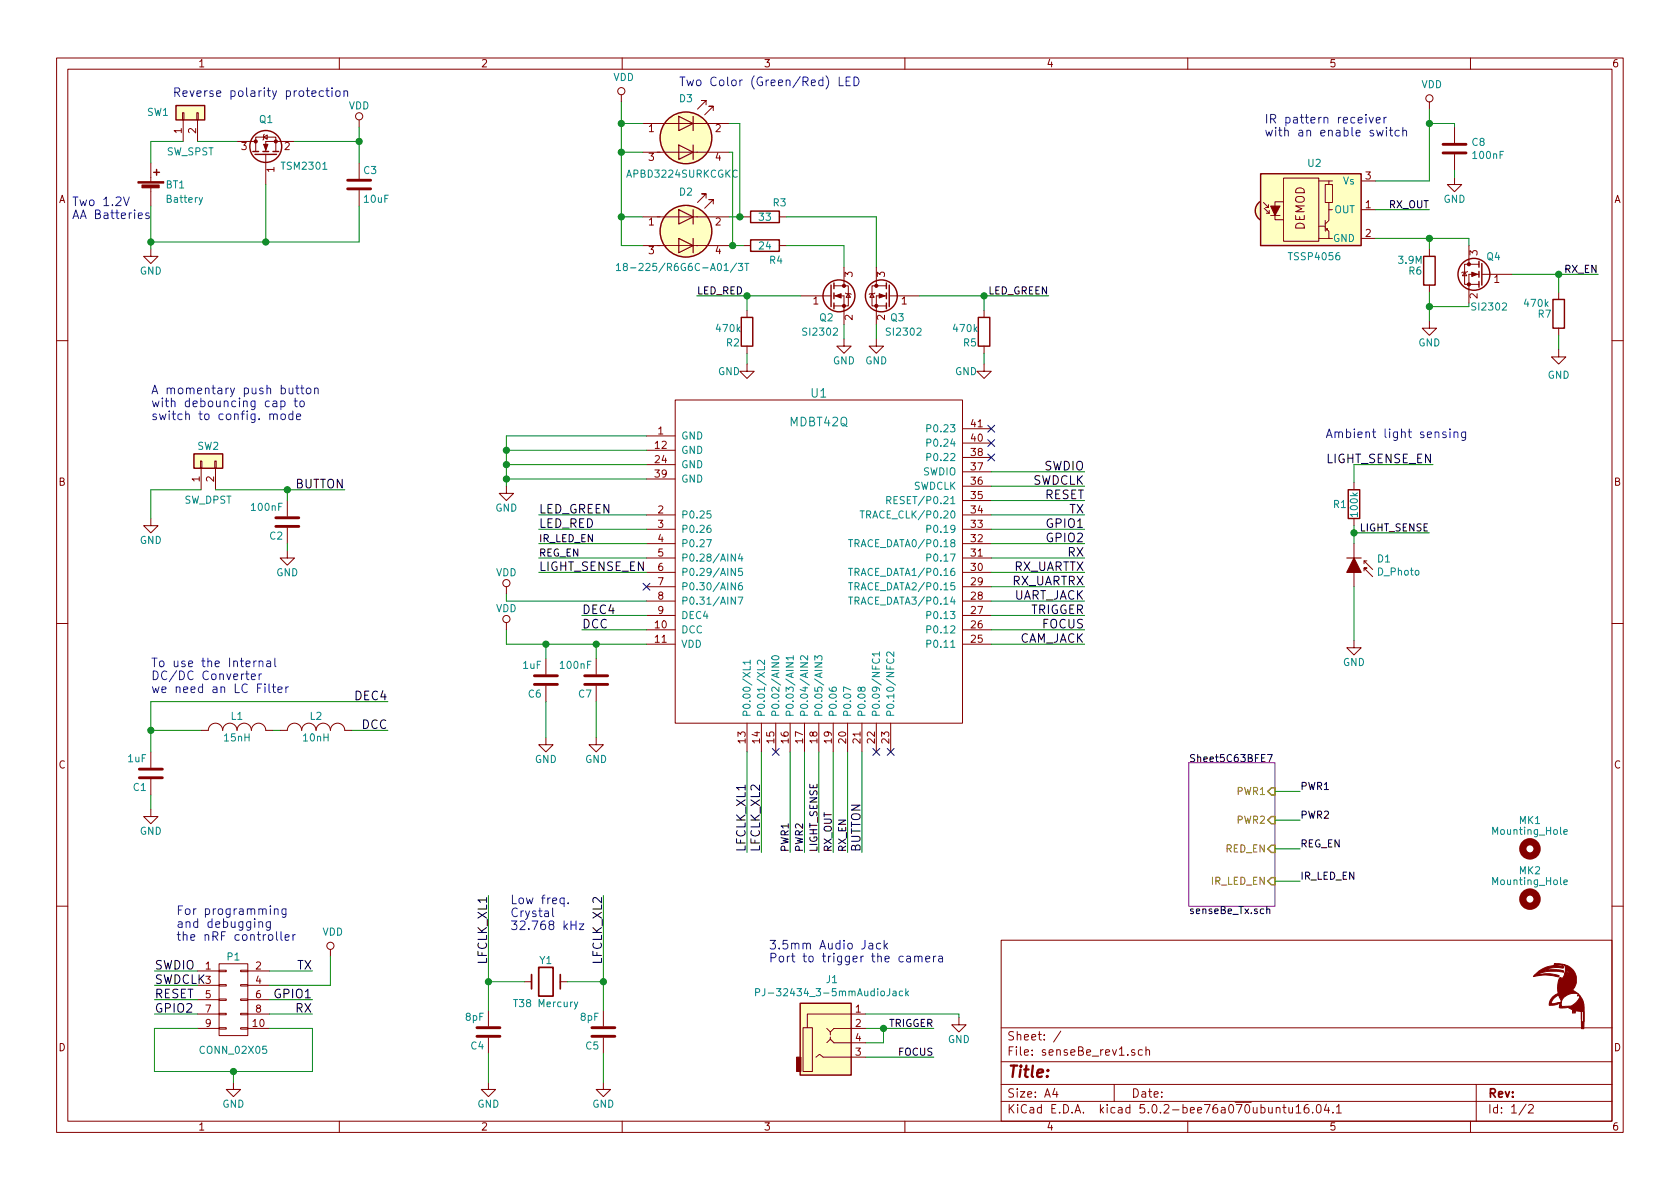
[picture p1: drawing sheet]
EESchema Schematic File Version 4
LIBS:senseBe_rev1-cache
EELAYER 26 0
EELAYER END
$Descr A4 11693 8268
encoding utf-8
Sheet 1 2
Title ""
Date ""
Rev ""
Comp ""
Comment1 ""
Comment2 ""
Comment3 ""
Comment4 ""
$EndDescr
$Comp
L senseBe_rev1-rescue:TSSP40xx-senseBeRx_rev1-senseBeRx_rev2-rescue-senseBeRx_rev3-rescue-senseBe_rev1-rescue U2
U 1 1
P 9175 1450
F 0 "U2" H 9150 1775 50  0000 C CNN
F 1 "TSSP4056" H 9150 1125 50  0000 C CNN
F 2 "senseBe_rev1_fp:Vishay_MINIMOLD-3Pin" H 9125 1075 50  0001 C CNN
F 3 "http://www.vishay.com/docs/82462/tsop581.pdf" H 9825 1750 50  0001 C CNN
	1    9175 1450
	1    0    0    -1  
$EndComp
Wire Wire Line
	9575 1250 9950 1250
Wire Wire Line
	9950 1250 9950 850 
$Comp
L senseBe_rev1-rescue:VDD-senseBeRx_rev1-senseBeRx_rev2-rescue-senseBeRx_rev3-rescue-senseBe_rev1-rescue #PWR0113
U 1 1
P 9950 750
F 0 "#PWR0113" H 9950 600 50  0001 C CNN
F 1 "VDD" H 9967 923 50  0000 C CNN
F 2 "" H 9950 750 60  0000 C CNN
F 3 "" H 9950 750 60  0000 C CNN
	1    9950 750 
	1    0    0    -1  
$EndComp
Wire Wire Line
	9575 1450 9950 1450
Wire Wire Line
	9575 1650 9950 1650
Wire Wire Line
	9950 1650 9950 1725
$Comp
L senseBe_rev1-rescue:R-senseBeRx_rev1-senseBeRx_rev2-rescue-senseBeRx_rev3-rescue-senseBe_rev1-rescue R6
U 1 1
P 9950 1875
F 0 "R6" H 9800 1875 50  0000 L CNN
F 1 "3.9M" H 9725 1950 50  0000 L CNN
F 2 "senseBe_rev1_fp:R_0603_HandSoldering" V 9880 1875 30  0001 C CNN
F 3 "" H 9950 1875 30  0000 C CNN
	1    9950 1875
	1    0    0    -1  
$EndComp
$Comp
L senseBe_rev1-rescue:GND-senseBeRx_rev1-senseBeRx_rev2-rescue-senseBeRx_rev3-rescue-senseBe_rev1-rescue #PWR0114
U 1 1
P 9950 2225
F 0 "#PWR0114" H 9950 1975 50  0001 C CNN
F 1 "GND" H 9950 2075 50  0000 C CNN
F 2 "" H 9950 2225 60  0000 C CNN
F 3 "" H 9950 2225 60  0000 C CNN
	1    9950 2225
	1    0    0    -1  
$EndComp
$Comp
L senseBe_rev1-rescue:C-senseBeRx_rev1-senseBeRx_rev2-rescue-senseBeRx_rev3-rescue-senseBe_rev1-rescue C8
U 1 1
P 10125 1025
F 0 "C8" H 10240 1071 50  0000 L CNN
F 1 "100nF" H 10240 980 50  0000 L CNN
F 2 "senseBe_rev1_fp:C_0603_HandSoldering" H 10163 875 30  0001 C CNN
F 3 "" H 10125 1025 60  0000 C CNN
	1    10125 1025
	1    0    0    -1  
$EndComp
$Comp
L senseBe_rev1-rescue:GND-senseBeRx_rev1-senseBeRx_rev2-rescue-senseBeRx_rev3-rescue-senseBe_rev1-rescue #PWR0115
U 1 1
P 10125 1225
F 0 "#PWR0115" H 10125 975 50  0001 C CNN
F 1 "GND" H 10125 1075 50  0000 C CNN
F 2 "" H 10125 1225 60  0000 C CNN
F 3 "" H 10125 1225 60  0000 C CNN
	1    10125 1225
	1    0    0    -1  
$EndComp
Wire Wire Line
	10125 1175 10125 1225
Wire Wire Line
	9950 850  10125 850 
Wire Wire Line
	10125 850  10125 875 
Connection ~ 9950 850 
Wire Wire Line
	9950 850  9950 750 
Text Label 9950 1450 2    50   ~ 0
RX_OUT
Wire Wire Line
	4475 1700 4325 1700
Wire Wire Line
	4325 1700 4325 1500
Wire Wire Line
	4325 1500 4475 1500
Wire Wire Line
	4325 1500 4325 1050
Connection ~ 4325 1500
$Comp
L senseBe_rev1-rescue:VDD-senseBeRx_rev1-senseBeRx_rev2-rescue-senseBeRx_rev3-rescue-senseBe_rev1-rescue #PWR0116
U 1 1
P 4325 700
F 0 "#PWR0116" H 4325 550 50  0001 C CNN
F 1 "VDD" H 4342 873 50  0000 C CNN
F 2 "" H 4325 700 60  0000 C CNN
F 3 "" H 4325 700 60  0000 C CNN
	1    4325 700 
	1    0    0    -1  
$EndComp
$Comp
L senseBe_rev1-rescue:LED_Dual_ACAC-senseBeRx_rev1-senseBeRx_rev2-rescue-senseBeRx_rev3-rescue-senseBe_rev1-rescue D2
U 1 1
P 4775 1600
F 0 "D2" H 4775 1875 50  0000 C CNN
F 1 "18-225/R6G6C-A01/3T" H 4750 1350 50  0000 C CNN
F 2 "senseBe_rev1_fp:18-225_R6G6C-A01_3T" H 4805 1600 50  0001 C CNN
F 3 "~" H 4805 1600 50  0001 C CNN
	1    4775 1600
	1    0    0    -1  
$EndComp
$Comp
L senseBe_rev1-rescue:R-senseBeRx_rev1-senseBeRx_rev2-rescue-senseBeRx_rev3-rescue-senseBe_rev1-rescue R3
U 1 1
P 5325 1500
F 0 "R3" V 5225 1550 50  0000 L CNN
F 1 "33" V 5325 1450 50  0000 L CNN
F 2 "senseBe_rev1_fp:R_0603_HandSoldering" V 5255 1500 30  0001 C CNN
F 3 "" H 5325 1500 30  0000 C CNN
	1    5325 1500
	0    1    1    0   
$EndComp
$Comp
L senseBe_rev1-rescue:R-senseBeRx_rev1-senseBeRx_rev2-rescue-senseBeRx_rev3-rescue-senseBe_rev1-rescue R4
U 1 1
P 5325 1700
F 0 "R4" V 5425 1725 50  0000 L CNN
F 1 "24" V 5325 1650 50  0000 L CNN
F 2 "senseBe_rev1_fp:R_0603_HandSoldering" V 5255 1700 30  0001 C CNN
F 3 "" H 5325 1700 30  0000 C CNN
	1    5325 1700
	0    1    1    0   
$EndComp
Wire Wire Line
	5075 1500 5150 1500
Wire Wire Line
	5075 1700 5100 1700
Wire Wire Line
	5475 1500 6100 1500
Wire Wire Line
	5475 1700 5875 1700
Wire Wire Line
	5875 1700 5875 1850
Text Label 11125 1900 2    50   ~ 0
RX_EN
Wire Wire Line
	10525 1900 10850 1900
Wire Wire Line
	10225 2125 10225 2100
Wire Wire Line
	9950 2125 10225 2125
Wire Wire Line
	10225 1650 10225 1700
Wire Wire Line
	9950 1650 10225 1650
$Comp
L Transistor_FET:2N7002 Q4
U 1 1
P 10325 1900
F 0 "Q4" H 10200 2025 50  0000 L CNN
F 1 "SI2302" H 10150 1675 50  0000 L CNN
F 2 "Package_TO_SOT_SMD:SOT-23" H 10525 2000 50  0001 C CNN
F 3 "~" H 10325 1900 50  0001 C CNN
	1    10325 1900
	-1   0    0    -1  
$EndComp
Wire Wire Line
	9950 2025 9950 2125
Text Label 4850 2050 0    50   ~ 0
LED_RED
$Comp
L Transistor_FET:2N7002 Q3
U 1 1
P 6200 2050
F 0 "Q3" H 6100 1900 50  0000 L CNN
F 1 "SI2302" H 5975 1800 50  0000 L CNN
F 2 "Package_TO_SOT_SMD:SOT-23" H 6400 2150 50  0001 C CNN
F 3 "~" H 6200 2050 50  0001 C CNN
	1    6200 2050
	-1   0    0    -1  
$EndComp
$Comp
L Transistor_FET:2N7002 Q2
U 1 1
P 5775 2050
F 0 "Q2" H 5700 1900 50  0000 L CNN
F 1 "SI2302" H 5575 1800 50  0000 L CNN
F 2 "Package_TO_SOT_SMD:SOT-23" H 5975 2150 50  0001 C CNN
F 3 "~" H 5775 2050 50  0001 C CNN
	1    5775 2050
	1    0    0    -1  
$EndComp
Wire Wire Line
	6100 1500 6100 1850
$Comp
L senseBe_rev1-rescue:GND-senseBeRx_rev1-senseBeRx_rev2-rescue-senseBeRx_rev3-rescue-senseBe_rev1-rescue #PWR0117
U 1 1
P 5875 2350
F 0 "#PWR0117" H 5875 2100 50  0001 C CNN
F 1 "GND" H 5875 2200 50  0000 C CNN
F 2 "" H 5875 2350 60  0000 C CNN
F 3 "" H 5875 2350 60  0000 C CNN
	1    5875 2350
	1    0    0    -1  
$EndComp
$Comp
L senseBe_rev1-rescue:GND-senseBeRx_rev1-senseBeRx_rev2-rescue-senseBeRx_rev3-rescue-senseBe_rev1-rescue #PWR0118
U 1 1
P 6100 2350
F 0 "#PWR0118" H 6100 2100 50  0001 C CNN
F 1 "GND" H 6100 2200 50  0000 C CNN
F 2 "" H 6100 2350 60  0000 C CNN
F 3 "" H 6100 2350 60  0000 C CNN
	1    6100 2350
	1    0    0    -1  
$EndComp
Wire Wire Line
	5875 2250 5875 2350
Wire Wire Line
	6100 2250 6100 2350
Connection ~ 9950 1650
Connection ~ 9950 2125
Wire Wire Line
	9950 2125 9950 2225
$Comp
L senseBe_rev1-rescue:D_Photo-senseBeRx_rev1-senseBeRx_rev2-rescue-senseBeRx_rev3-rescue-senseBe_rev1-rescue D1
U 1 1
P 9425 3975
F 0 "D1" V 9329 4132 50  0000 L CNN
F 1 "D_Photo" V 9420 4132 50  0000 L CNN
F 2 "LED_THT:LED_D5.0mm" H 9375 3975 50  0001 C CNN
F 3 "~" H 9375 3975 50  0001 C CNN
	1    9425 3975
	0    1    1    0   
$EndComp
$Comp
L senseBe_rev1-rescue:R-senseBeRx_rev1-senseBeRx_rev2-rescue-senseBeRx_rev3-rescue-senseBe_rev1-rescue R1
U 1 1
P 9425 3500
F 0 "R1" H 9275 3500 50  0000 L CNN
F 1 "100k" V 9425 3400 50  0000 L CNN
F 2 "senseBe_rev1_fp:R_0603_HandSoldering" V 9355 3500 30  0001 C CNN
F 3 "" H 9425 3500 30  0000 C CNN
	1    9425 3500
	1    0    0    -1  
$EndComp
$Comp
L senseBe_rev1-rescue:GND-senseBeRx_rev1-senseBeRx_rev2-rescue-senseBeRx_rev3-rescue-senseBe_rev1-rescue #PWR0119
U 1 1
P 9425 4450
F 0 "#PWR0119" H 9425 4200 50  0001 C CNN
F 1 "GND" H 9425 4300 50  0000 C CNN
F 2 "" H 9425 4450 60  0000 C CNN
F 3 "" H 9425 4450 60  0000 C CNN
	1    9425 4450
	1    0    0    -1  
$EndComp
Text Label 9950 3700 2    50   ~ 0
LIGHT_SENSE
$Comp
L Device:Battery_Cell BT1
U 1 1
P 1050 1325
F 0 "BT1" H 1150 1375 50  0000 L CNN
F 1 "Battery" H 1150 1275 50  0000 L CNN
F 2 "senseBe_rev1_fp:2462_BatteryHolder_AAx2" H 1050 1365 60  0001 C CNN
F 3 "" V 1050 1365 60  0000 C CNN
	1    1050 1325
	1    0    0    -1  
$EndComp
$Comp
L senseBe_rev1-rescue:Crystal-senseBeRx_rev1-senseBeRx_rev2-rescue-senseBeRx_rev3-rescue-senseBe_rev1-rescue Y1
U 1 1
P 3800 6825
F 0 "Y1" H 3800 6975 50  0000 C CNN
F 1 "T38 Mercury" H 3800 6675 50  0000 C CNN
F 2 "Crystal:Crystal_C38-LF_D3.0mm_L8.0mm_Vertical" H 3800 6825 50  0001 C CNN
F 3 "" H 3800 6825 50  0000 C CNN
	1    3800 6825
	1    0    0    -1  
$EndComp
$Comp
L senseBe_rev1-rescue:LOGO-senseBeRx_rev1-senseBeRx_rev2-rescue-senseBeRx_rev3-rescue-senseBe_rev1-rescue #G1
U 1 1
P 10850 6925
F 0 "#G1" H 10850 6727 60  0001 C CNN
F 1 "LOGO" H 10850 7123 60  0001 C CNN
F 2 "sense_rev3_fp:LOGO" H 10850 6925 60  0001 C CNN
F 3 "" H 10850 6925 60  0001 C CNN
	1    10850 6925
	1    0    0    -1  
$EndComp
$Comp
L senseBe_rev1-rescue:MDBT42Q-senseBeRx_rev1-senseBeRx_rev2-rescue-senseBeRx_rev3-rescue-senseBe_rev1-rescue U1
U 1 1
P 5700 3675
F 0 "U1" H 5700 4625 60  0000 C CNN
F 1 "MDBT42Q" H 5700 4425 60  0000 C CNN
F 2 "senseBe_rev1_fp:mdbt42Q" H 5500 4775 60  0001 C CNN
F 3 "" H 5500 4775 60  0000 C CNN
	1    5700 3675
	1    0    0    -1  
$EndComp
$Comp
L senseBe_rev1-rescue:C-senseBeRx_rev1-senseBeRx_rev2-rescue-senseBeRx_rev3-rescue-senseBe_rev1-rescue C3
U 1 1
P 2500 1275
F 0 "C3" H 2525 1375 50  0000 L CNN
F 1 "10uF" H 2525 1175 50  0000 L CNN
F 2 "senseBe_rev1_fp:C_0805_HandSoldering" H 2538 1125 30  0001 C CNN
F 3 "" H 2500 1275 60  0000 C CNN
	1    2500 1275
	1    0    0    -1  
$EndComp
$Comp
L senseBe_rev1-rescue:Mounting_Hole-senseBeRx_rev1-senseBeRx_rev2-rescue-senseBeRx_rev3-rescue-senseBe_rev1-rescue MK1
U 1 1
P 10650 5900
F 0 "MK1" H 10650 6100 50  0000 C CNN
F 1 "Mounting_Hole" H 10650 6025 50  0000 C CNN
F 2 "MountingHole:MountingHole_3mm" H 10650 5900 50  0001 C CNN
F 3 "" H 10650 5900 50  0001 C CNN
	1    10650 5900
	1    0    0    -1  
$EndComp
$Comp
L senseBe_rev1-rescue:GND-senseBeRx_rev1-senseBeRx_rev2-rescue-senseBeRx_rev3-rescue-senseBe_rev1-rescue #PWR0120
U 1 1
P 1050 1725
F 0 "#PWR0120" H 1050 1475 50  0001 C CNN
F 1 "GND" H 1050 1575 50  0000 C CNN
F 2 "" H 1050 1725 60  0000 C CNN
F 3 "" H 1050 1725 60  0000 C CNN
	1    1050 1725
	1    0    0    -1  
$EndComp
$Comp
L senseBe_rev1-rescue:VDD-senseBeRx_rev1-senseBeRx_rev2-rescue-senseBeRx_rev3-rescue-senseBe_rev1-rescue #PWR0121
U 1 1
P 2500 875
F 0 "#PWR0121" H 2500 725 50  0001 C CNN
F 1 "VDD" H 2500 1025 50  0000 C CNN
F 2 "" H 2500 875 60  0000 C CNN
F 3 "" H 2500 875 60  0000 C CNN
	1    2500 875 
	1    0    0    -1  
$EndComp
$Comp
L senseBe_rev1-rescue:CONN_02X05-senseBeRx_rev1-senseBeRx_rev2-rescue-senseBeRx_rev3-rescue-senseBe_rev1-rescue P1
U 1 1
P 1625 6950
F 0 "P1" H 1625 7250 50  0000 C CNN
F 1 "CONN_02X05" H 1625 6600 50  0000 C CNN
F 2 "senseBe_rev1_fp:prog_connect" H 1625 5750 60  0001 C CNN
F 3 "" H 1625 5750 60  0000 C CNN
	1    1625 6950
	1    0    0    -1  
$EndComp
$Comp
L senseBe_rev1-rescue:INDUCTOR_SMALL-senseBeRx_rev1-senseBeRx_rev2-rescue-senseBeRx_rev3-rescue-senseBe_rev1-rescue L2
U 1 1
P 2200 5075
F 0 "L2" H 2200 5175 50  0000 C CNN
F 1 "10nH" H 2200 5025 50  0000 C CNN
F 2 "senseBe_rev1_fp:L_0805" H 2200 5075 60  0001 C CNN
F 3 "" H 2200 5075 60  0000 C CNN
	1    2200 5075
	1    0    0    -1  
$EndComp
$Comp
L senseBe_rev1-rescue:GND-senseBeRx_rev1-senseBeRx_rev2-rescue-senseBeRx_rev3-rescue-senseBe_rev1-rescue #PWR0122
U 1 1
P 1050 3600
F 0 "#PWR0122" H 1050 3350 50  0001 C CNN
F 1 "GND" H 1050 3450 50  0000 C CNN
F 2 "" H 1050 3600 60  0000 C CNN
F 3 "" H 1050 3600 60  0000 C CNN
	1    1050 3600
	1    0    0    -1  
$EndComp
$Comp
L senseBe_rev1-rescue:GND-senseBeRx_rev1-senseBeRx_rev2-rescue-senseBeRx_rev3-rescue-senseBe_rev1-rescue #PWR0123
U 1 1
P 3400 7525
F 0 "#PWR0123" H 3400 7275 50  0001 C CNN
F 1 "GND" H 3400 7375 50  0000 C CNN
F 2 "" H 3400 7525 60  0000 C CNN
F 3 "" H 3400 7525 60  0000 C CNN
	1    3400 7525
	1    0    0    -1  
$EndComp
$Comp
L senseBe_rev1-rescue:GND-senseBeRx_rev1-senseBeRx_rev2-rescue-senseBeRx_rev3-rescue-senseBe_rev1-rescue #PWR0124
U 1 1
P 4200 7525
F 0 "#PWR0124" H 4200 7275 50  0001 C CNN
F 1 "GND" H 4200 7375 50  0000 C CNN
F 2 "" H 4200 7525 60  0000 C CNN
F 3 "" H 4200 7525 60  0000 C CNN
	1    4200 7525
	1    0    0    -1  
$EndComp
$Comp
L senseBe_rev1-rescue:GND-senseBeRx_rev1-senseBeRx_rev2-rescue-senseBeRx_rev3-rescue-senseBe_rev1-rescue #PWR0125
U 1 1
P 1625 7525
F 0 "#PWR0125" H 1625 7275 50  0001 C CNN
F 1 "GND" H 1625 7375 50  0000 C CNN
F 2 "" H 1625 7525 60  0000 C CNN
F 3 "" H 1625 7525 60  0000 C CNN
	1    1625 7525
	1    0    0    -1  
$EndComp
$Comp
L senseBe_rev1-rescue:GND-senseBeRx_rev1-senseBeRx_rev2-rescue-senseBeRx_rev3-rescue-senseBe_rev1-rescue #PWR0126
U 1 1
P 3800 5125
F 0 "#PWR0126" H 3800 4875 50  0001 C CNN
F 1 "GND" H 3800 4975 50  0000 C CNN
F 2 "" H 3800 5125 60  0000 C CNN
F 3 "" H 3800 5125 60  0000 C CNN
	1    3800 5125
	1    0    0    -1  
$EndComp
$Comp
L senseBe_rev1-rescue:GND-senseBeRx_rev1-senseBeRx_rev2-rescue-senseBeRx_rev3-rescue-senseBe_rev1-rescue #PWR0127
U 1 1
P 4150 5125
F 0 "#PWR0127" H 4150 4875 50  0001 C CNN
F 1 "GND" H 4150 4975 50  0000 C CNN
F 2 "" H 4150 5125 60  0000 C CNN
F 3 "" H 4150 5125 60  0000 C CNN
	1    4150 5125
	1    0    0    -1  
$EndComp
$Comp
L senseBe_rev1-rescue:GND-senseBeRx_rev1-senseBeRx_rev2-rescue-senseBeRx_rev3-rescue-senseBe_rev1-rescue #PWR0128
U 1 1
P 3525 3375
F 0 "#PWR0128" H 3525 3125 50  0001 C CNN
F 1 "GND" H 3525 3225 50  0000 C CNN
F 2 "" H 3525 3375 60  0000 C CNN
F 3 "" H 3525 3375 60  0000 C CNN
	1    3525 3375
	1    0    0    -1  
$EndComp
NoConn ~ 5400 5225
NoConn ~ 6100 5225
NoConn ~ 6200 5225
NoConn ~ 6900 2975
NoConn ~ 6900 3075
NoConn ~ 6900 3175
Text Label 6000 5925 1    60   ~ 0
BUTTON
Text Label 3750 3675 0    60   ~ 0
LED_RED
Text Label 3750 3575 0    60   ~ 0
LED_GREEN
Text Label 4050 4275 0    60   ~ 0
DEC4
Text Label 4050 4375 0    60   ~ 0
DCC
Text Label 7550 3275 2    60   ~ 0
SWDIO
Text Label 7550 3375 2    60   ~ 0
SWDCLK
Text Label 7550 3475 2    60   ~ 0
RESET
Text Label 7550 3875 2    60   ~ 0
RX
Text Label 7550 3575 2    60   ~ 0
TX
Text Label 7550 3675 2    60   ~ 0
GPIO1
Text Label 7550 3775 2    60   ~ 0
GPIO2
$Comp
L senseBe_rev1-rescue:VDD-senseBeRx_rev1-senseBeRx_rev2-rescue-senseBeRx_rev3-rescue-senseBe_rev1-rescue #PWR0129
U 1 1
P 3525 4375
F 0 "#PWR0129" H 3525 4225 50  0001 C CNN
F 1 "VDD" H 3525 4525 50  0000 C CNN
F 2 "" H 3525 4375 60  0000 C CNN
F 3 "" H 3525 4375 60  0000 C CNN
	1    3525 4375
	1    0    0    -1  
$EndComp
Text Label 2700 4875 2    60   ~ 0
DEC4
Text Label 2700 5075 2    60   ~ 0
DCC
Text Label 5200 5925 1    60   ~ 0
LFCLK_XL1
Text Label 5300 5925 1    60   ~ 0
LFCLK_XL2
NoConn ~ 4500 4075
Text Label 3400 6225 3    60   ~ 0
LFCLK_XL1
Text Label 4200 6225 3    60   ~ 0
LFCLK_XL2
Text Label 2400 3400 2    60   ~ 0
BUTTON
Text Label 1075 6750 0    60   ~ 0
SWDIO
Text Label 1075 6950 0    60   ~ 0
RESET
Text Label 2175 7050 2    60   ~ 0
RX
Text Label 2175 6750 2    60   ~ 0
TX
$Comp
L senseBe_rev1-rescue:C-senseBeRx_rev1-senseBeRx_rev2-rescue-senseBeRx_rev3-rescue-senseBe_rev1-rescue C5
U 1 1
P 4200 7175
F 0 "C5" H 4225 7275 50  0000 L CNN
F 1 "8pF" H 4225 7075 50  0000 L CNN
F 2 "senseBe_rev1_fp:C_0603_HandSoldering" H 4238 7025 30  0001 C CNN
F 3 "" H 4200 7175 60  0000 C CNN
	1    4200 7175
	-1   0    0    1   
$EndComp
$Comp
L senseBe_rev1-rescue:C-senseBeRx_rev1-senseBeRx_rev2-rescue-senseBeRx_rev3-rescue-senseBe_rev1-rescue C4
U 1 1
P 3400 7175
F 0 "C4" H 3425 7275 50  0000 L CNN
F 1 "8pF" H 3425 7075 50  0000 L CNN
F 2 "senseBe_rev1_fp:C_0603_HandSoldering" H 3438 7025 30  0001 C CNN
F 3 "" H 3400 7175 60  0000 C CNN
	1    3400 7175
	-1   0    0    1   
$EndComp
$Comp
L senseBe_rev1-rescue:C-senseBeRx_rev1-senseBeRx_rev2-rescue-senseBeRx_rev3-rescue-senseBe_rev1-rescue C6
U 1 1
P 3800 4725
F 0 "C6" H 3825 4825 50  0000 L CNN
F 1 "1uF" H 3825 4625 50  0000 L CNN
F 2 "senseBe_rev1_fp:C_0603_HandSoldering" H 3838 4575 30  0001 C CNN
F 3 "" H 3800 4725 60  0000 C CNN
	1    3800 4725
	-1   0    0    1   
$EndComp
$Comp
L senseBe_rev1-rescue:C-senseBeRx_rev1-senseBeRx_rev2-rescue-senseBeRx_rev3-rescue-senseBe_rev1-rescue C7
U 1 1
P 4150 4725
F 0 "C7" H 4175 4825 50  0000 L CNN
F 1 "100nF" H 4175 4625 50  0000 L CNN
F 2 "senseBe_rev1_fp:C_0603_HandSoldering" H 4188 4575 30  0001 C CNN
F 3 "" H 4150 4725 60  0000 C CNN
	1    4150 4725
	-1   0    0    1   
$EndComp
$Comp
L senseBe_rev1-rescue:C-senseBeRx_rev1-senseBeRx_rev2-rescue-senseBeRx_rev3-rescue-senseBe_rev1-rescue C1
U 1 1
P 1050 5375
F 0 "C1" H 1075 5475 50  0000 L CNN
F 1 "1uF" H 1075 5275 50  0000 L CNN
F 2 "senseBe_rev1_fp:C_0603_HandSoldering" H 1088 5225 30  0001 C CNN
F 3 "" H 1050 5375 60  0000 C CNN
	1    1050 5375
	-1   0    0    1   
$EndComp
$Comp
L senseBe_rev1-rescue:INDUCTOR_SMALL-senseBeRx_rev1-senseBeRx_rev2-rescue-senseBeRx_rev3-rescue-senseBe_rev1-rescue L1
U 1 1
P 1650 5075
F 0 "L1" H 1650 5175 50  0000 C CNN
F 1 "15nH" H 1650 5025 50  0000 C CNN
F 2 "senseBe_rev1_fp:L_0805" H 1650 5075 60  0001 C CNN
F 3 "" H 1650 5075 60  0000 C CNN
	1    1650 5075
	1    0    0    -1  
$EndComp
$Comp
L Transistor_FET:2N7002 Q1
U 1 1
P 1850 1075
F 0 "Q1" V 2100 1125 50  0000 R CNN
F 1 "TSM2301" V 1775 975 50  0000 R CNN
F 2 "Package_TO_SOT_SMD:SOT-23" H 2050 1175 29  0001 C CNN
F 3 "" H 1850 1075 60  0000 C CNN
	1    1850 1075
	0    -1   -1   0   
$EndComp
$Comp
L senseBe_rev1-rescue:VDD-senseBeRx_rev1-senseBeRx_rev2-rescue-senseBeRx_rev3-rescue-senseBe_rev1-rescue #PWR0130
U 1 1
P 3525 4125
F 0 "#PWR0130" H 3525 3975 50  0001 C CNN
F 1 "VDD" H 3525 4275 50  0000 C CNN
F 2 "" H 3525 4125 60  0000 C CNN
F 3 "" H 3525 4125 60  0000 C CNN
	1    3525 4125
	1    0    0    -1  
$EndComp
Wire Wire Line
	2500 1675 2500 1425
Wire Wire Line
	1050 1425 1050 1675
Wire Wire Line
	1850 1275 1850 1675
Connection ~ 1850 1675
Wire Wire Line
	1050 3400 1050 3600
Wire Wire Line
	1050 4875 1050 5075
Wire Wire Line
	1050 5075 1400 5075
Wire Wire Line
	1050 5525 1050 5625
Wire Wire Line
	1050 4875 2700 4875
Connection ~ 1050 5075
Wire Wire Line
	3525 4475 3800 4475
Wire Wire Line
	3800 4575 3800 4475
Connection ~ 3800 4475
Wire Wire Line
	4150 4575 4150 4475
Connection ~ 4150 4475
Wire Wire Line
	3800 4875 3800 5125
Wire Wire Line
	3400 6225 3400 6825
Wire Wire Line
	3950 6825 4200 6825
Wire Wire Line
	4200 6225 4200 6825
Wire Wire Line
	3400 7325 3400 7525
Wire Wire Line
	4200 7325 4200 7525
Connection ~ 4200 6825
Wire Wire Line
	3650 6825 3400 6825
Connection ~ 3400 6825
Wire Wire Line
	3525 3025 3525 3125
Wire Wire Line
	3525 3025 4500 3025
Wire Wire Line
	4500 3125 3525 3125
Connection ~ 3525 3125
Wire Wire Line
	4500 3225 3525 3225
Connection ~ 3525 3225
Wire Wire Line
	4500 3325 3525 3325
Connection ~ 3525 3325
Wire Wire Line
	4050 4375 4500 4375
Wire Wire Line
	5200 5925 5200 5225
Wire Wire Line
	5300 5225 5300 5925
Wire Wire Line
	6900 3275 7550 3275
Wire Wire Line
	6900 3375 7550 3375
Wire Wire Line
	7550 3475 6900 3475
Wire Wire Line
	7550 3675 6900 3675
Wire Wire Line
	6900 3775 7550 3775
Wire Wire Line
	7550 3875 6900 3875
Wire Wire Line
	3525 4375 3525 4475
Wire Wire Line
	4150 4875 4150 5125
Wire Wire Line
	3525 4125 3525 4175
Wire Wire Line
	3525 4175 4500 4175
Wire Wire Line
	1950 5075 1900 5075
Wire Wire Line
	2700 5075 2450 5075
Wire Wire Line
	4050 4275 4500 4275
Wire Wire Line
	2500 875  2500 975 
Wire Wire Line
	2050 975  2500 975 
Connection ~ 2500 975 
Connection ~ 1050 1675
Wire Wire Line
	3750 3575 4500 3575
Wire Wire Line
	2175 6750 1875 6750
Wire Wire Line
	3750 3675 4500 3675
Wire Wire Line
	6900 3575 7550 3575
Wire Wire Line
	1850 1675 2500 1675
Wire Wire Line
	1050 5075 1050 5225
Wire Wire Line
	3800 4475 4150 4475
Wire Wire Line
	4150 4475 4500 4475
Wire Wire Line
	4200 6825 4200 7025
Wire Wire Line
	3400 6825 3400 7025
Wire Wire Line
	3525 3125 3525 3225
Wire Wire Line
	3525 3225 3525 3325
Wire Wire Line
	3525 3325 3525 3375
Wire Wire Line
	2500 975  2500 1125
Wire Wire Line
	1050 1675 1050 1725
Text Notes 500  1525 0    60   ~ 0
Two 1.2V \nAA Batteries
Text Notes 1200 675  0    60   ~ 0
Reverse polarity protection
Text Notes 4725 600  0    60   ~ 0
Two Color (Green/Red) LED
Text Notes 1050 2925 0    60   ~ 0
A momentary push button \nwith debouncing cap to \nswitch to config. mode
Text Notes 1050 4825 0    60   ~ 0
To use the Internal \nDC/DC Converter \nwe need an LC Filter
Text Notes 1225 6550 0    60   ~ 0
For programming \nand debugging \nthe nRF controller
Text Notes 3550 6475 0    60   ~ 0
Low freq. \nCrystal\n32.768 kHz\n
Text Notes 8800 950  0    60   ~ 0
IR pattern receiver \nwith an enable switch\n
Text Notes 9225 3050 0    60   ~ 0
Ambient light sensing
Text Label 5700 5925 1    50   ~ 0
LIGHT_SENSE
Text Label 5800 5925 1    50   ~ 0
RX_OUT
Text Label 5900 5925 1    50   ~ 0
RX_EN
$Comp
L senseBe_rev1-rescue:R-senseBeRx_rev1-senseBeRx_rev2-rescue-senseBeRx_rev3-rescue-senseBe_rev1-rescue R7
U 1 1
P 10850 2175
F 0 "R7" H 10700 2175 50  0000 L CNN
F 1 "470k" H 10600 2250 50  0000 L CNN
F 2 "senseBe_rev1_fp:R_0603_HandSoldering" V 10780 2175 30  0001 C CNN
F 3 "" H 10850 2175 30  0000 C CNN
	1    10850 2175
	1    0    0    -1  
$EndComp
Wire Wire Line
	10850 2025 10850 1900
Wire Wire Line
	10850 2325 10850 2425
$Comp
L senseBe_rev1-rescue:GND-senseBeRx_rev1-senseBeRx_rev2-rescue-senseBeRx_rev3-rescue-senseBe_rev1-rescue #PWR0131
U 1 1
P 10850 2425
F 0 "#PWR0131" H 10850 2175 50  0001 C CNN
F 1 "GND" H 10850 2250 50  0000 C CNN
F 2 "" H 10850 2425 60  0000 C CNN
F 3 "" H 10850 2425 60  0000 C CNN
	1    10850 2425
	1    0    0    -1  
$EndComp
$Comp
L senseBe_rev1-rescue:R-senseBeRx_rev1-senseBeRx_rev2-rescue-senseBeRx_rev3-rescue-senseBe_rev1-rescue R2
U 1 1
P 5200 2300
F 0 "R2" H 5050 2225 50  0000 L CNN
F 1 "470k" H 4975 2325 50  0000 L CNN
F 2 "senseBe_rev1_fp:R_0603_HandSoldering" V 5130 2300 30  0001 C CNN
F 3 "" H 5200 2300 30  0000 C CNN
	1    5200 2300
	1    0    0    -1  
$EndComp
Wire Wire Line
	5200 2450 5200 2525
$Comp
L senseBe_rev1-rescue:GND-senseBeRx_rev1-senseBeRx_rev2-rescue-senseBeRx_rev3-rescue-senseBe_rev1-rescue #PWR0132
U 1 1
P 5200 2525
F 0 "#PWR0132" H 5200 2275 50  0001 C CNN
F 1 "GND" H 5075 2475 50  0000 C CNN
F 2 "" H 5200 2525 60  0000 C CNN
F 3 "" H 5200 2525 60  0000 C CNN
	1    5200 2525
	1    0    0    -1  
$EndComp
Wire Wire Line
	5200 2150 5200 2050
Wire Wire Line
	5200 2050 5575 2050
$Comp
L senseBe_rev1-rescue:R-senseBeRx_rev1-senseBeRx_rev2-rescue-senseBeRx_rev3-rescue-senseBe_rev1-rescue R5
U 1 1
P 6850 2300
F 0 "R5" H 6700 2225 50  0000 L CNN
F 1 "470k" H 6625 2325 50  0000 L CNN
F 2 "senseBe_rev1_fp:R_0603_HandSoldering" V 6780 2300 30  0001 C CNN
F 3 "" H 6850 2300 30  0000 C CNN
	1    6850 2300
	1    0    0    -1  
$EndComp
Wire Wire Line
	6850 2450 6850 2525
$Comp
L senseBe_rev1-rescue:GND-senseBeRx_rev1-senseBeRx_rev2-rescue-senseBeRx_rev3-rescue-senseBe_rev1-rescue #PWR0133
U 1 1
P 6850 2525
F 0 "#PWR0133" H 6850 2275 50  0001 C CNN
F 1 "GND" H 6725 2475 50  0000 C CNN
F 2 "" H 6850 2525 60  0000 C CNN
F 3 "" H 6850 2525 60  0000 C CNN
	1    6850 2525
	1    0    0    -1  
$EndComp
$Comp
L senseBe_rev1-rescue:C-senseBeRx_rev1-senseBeRx_rev2-rescue-senseBeRx_rev3-rescue-senseBe_rev1-rescue C2
U 1 1
P 2000 3625
F 0 "C2" H 2025 3725 50  0000 L CNN
F 1 "100nF" H 2025 3525 50  0000 L CNN
F 2 "senseBe_rev1_fp:C_0603_HandSoldering" H 2038 3475 30  0001 C CNN
F 3 "" H 2000 3625 60  0000 C CNN
	1    2000 3625
	-1   0    0    1   
$EndComp
Wire Wire Line
	2000 3475 2000 3400
$Comp
L senseBe_rev1-rescue:GND-senseBeRx_rev1-senseBeRx_rev2-rescue-senseBeRx_rev3-rescue-senseBe_rev1-rescue #PWR0134
U 1 1
P 2000 3825
F 0 "#PWR0134" H 2000 3575 50  0001 C CNN
F 1 "GND" H 2000 3675 50  0000 C CNN
F 2 "" H 2000 3825 60  0000 C CNN
F 3 "" H 2000 3825 60  0000 C CNN
	1    2000 3825
	1    0    0    -1  
$EndComp
Wire Wire Line
	2000 3775 2000 3825
Wire Wire Line
	6025 7250 6150 7250
Wire Wire Line
	6025 7150 6150 7150
Text Label 6500 7150 2    50   ~ 0
TRIGGER
Text Label 6500 7350 2    50   ~ 0
FOCUS
Wire Wire Line
	6675 7050 6675 7075
Wire Wire Line
	6025 7050 6675 7050
$Comp
L senseBe_rev1-rescue:GND-senseBeRx_rev1-senseBeRx_rev2-rescue-senseBeRx_rev3-rescue-senseBe_rev1-rescue #PWR0135
U 1 1
P 6675 7075
F 0 "#PWR0135" H 6675 6825 50  0001 C CNN
F 1 "GND" H 6675 6925 50  0000 C CNN
F 2 "" H 6675 7075 60  0000 C CNN
F 3 "" H 6675 7075 60  0000 C CNN
	1    6675 7075
	1    0    0    -1  
$EndComp
Text Notes 5350 6700 0    60   ~ 0
3.5mm Audio Jack\nPort to trigger the camera
Wire Wire Line
	6900 4275 7550 4275
Wire Wire Line
	6900 4375 7550 4375
Text Label 7550 4275 2    60   ~ 0
TRIGGER
Text Label 7550 4375 2    60   ~ 0
FOCUS
Wire Wire Line
	6900 3975 7550 3975
Wire Wire Line
	7550 4075 6900 4075
Wire Wire Line
	6900 4175 7550 4175
Wire Wire Line
	6900 4475 7550 4475
Text Label 7550 4475 2    60   ~ 0
CAM_JACK
Text Label 7550 4175 2    60   ~ 0
UART_JACK
Text Label 7550 4075 2    60   ~ 0
RX_UARTRX
Text Label 7550 3975 2    60   ~ 0
RX_UARTTX
Text Label 7300 2050 2    50   ~ 0
LED_GREEN
Wire Wire Line
	6400 2050 6850 2050
Wire Wire Line
	6850 2050 6850 2150
Wire Wire Line
	5700 5225 5700 5925
Wire Wire Line
	5800 5925 5800 5225
Wire Wire Line
	5900 5225 5900 5925
Wire Wire Line
	6000 5925 6000 5225
Wire Wire Line
	9425 3650 9425 3700
Connection ~ 9425 3700
Wire Wire Line
	9425 3700 9425 3775
Wire Wire Line
	9425 3350 9425 3225
$Comp
L senseBe_rev1-rescue:GND-senseBeRx_rev1-senseBeRx_rev2-rescue-senseBeRx_rev3-rescue-senseBe_rev1-rescue #PWR0136
U 1 1
P 1050 5625
F 0 "#PWR0136" H 1050 5375 50  0001 C CNN
F 1 "GND" H 1050 5475 50  0000 C CNN
F 2 "" H 1050 5625 60  0000 C CNN
F 3 "" H 1050 5625 60  0000 C CNN
	1    1050 5625
	1    0    0    -1  
$EndComp
Wire Wire Line
	6025 7350 6500 7350
Wire Wire Line
	9425 4075 9425 4450
$Comp
L senseBe_rev1:senseBe_rev1_PJ-32434_3-5mmAudioJack J1
U 1 1
P 5775 7200
F 0 "J1" H 5791 7592 50  0000 C CNN
F 1 "PJ-32434_3-5mmAudioJack" H 5791 7501 50  0000 C CNN
F 2 "senseBe_rev1_fp:PJ-32434-3_5mm-AudioJack" H 5775 7200 50  0001 C CNN
F 3 "" H 5775 7200 50  0001 C CNN
	1    5775 7200
	1    0    0    -1  
$EndComp
Wire Wire Line
	6150 7250 6150 7150
Connection ~ 6150 7150
Wire Wire Line
	6150 7150 6500 7150
$Comp
L Connector_Generic:Conn_01x02 SW1
U 1 1
P 1275 775
F 0 "SW1" V 1275 950 50  0000 C CNN
F 1 "SW_SPST" V 1000 725 50  0000 C CNN
F 2 "senseBe_rev1_fp:Molex_KK-6410-02_02x2.54mm_Straight" H 1275 775 50  0001 C CNN
F 3 "" H 1275 775 50  0001 C CNN
	1    1275 775 
	0    -1   -1   0   
$EndComp
Wire Wire Line
	1050 1675 1850 1675
Wire Wire Line
	1050 975  1050 1125
$Comp
L Connector_Generic:Conn_01x02 SW2
U 1 1
P 1400 3200
F 0 "SW2" V 1500 3150 50  0000 C CNN
F 1 "SW_DPST" V 1125 3150 50  0000 C CNN
F 2 "senseBe_rev1_fp:Molex_KK-6410-02_02x2.54mm_Straight" H 1400 3200 50  0001 C CNN
F 3 "" H 1400 3200 50  0001 C CNN
	1    1400 3200
	0    -1   -1   0   
$EndComp
$Comp
L senseBe_rev1-rescue:Mounting_Hole-senseBeRx_rev1-senseBeRx_rev2-rescue-senseBeRx_rev3-rescue-senseBe_rev1-rescue MK2
U 1 1
P 10650 6250
F 0 "MK2" H 10650 6450 50  0000 C CNN
F 1 "Mounting_Hole" H 10650 6375 50  0000 C CNN
F 2 "MountingHole:MountingHole_3mm" H 10650 6250 50  0001 C CNN
F 3 "" H 10650 6250 50  0001 C CNN
	1    10650 6250
	1    0    0    -1  
$EndComp
Wire Wire Line
	1075 6850 1375 6850
Wire Wire Line
	1075 6950 1375 6950
Text Label 1075 6850 0    60   ~ 0
SWDCLK
Wire Wire Line
	1075 6750 1375 6750
Text Label 9975 3225 2    60   ~ 0
LIGHT_SENSE_EN
Wire Wire Line
	1050 3400 1400 3400
Wire Wire Line
	1500 3400 2000 3400
Wire Wire Line
	1050 975  1275 975 
Wire Wire Line
	1375 975  1650 975 
Text Label 1075 7050 0    60   ~ 0
GPIO2
Text Label 2175 6950 2    60   ~ 0
GPIO1
$Comp
L senseBe_rev1-rescue:VDD-senseBeRx_rev1-senseBeTx_rev3-rescue-senseBe_rev1-rescue #PWR0137
U 1 1
P 2300 6650
F 0 "#PWR0137" H 2300 6500 50  0001 C CNN
F 1 "VDD" H 2317 6823 50  0000 C CNN
F 2 "" H 2300 6650 60  0000 C CNN
F 3 "" H 2300 6650 60  0000 C CNN
	1    2300 6650
	1    0    0    -1  
$EndComp
Wire Wire Line
	1875 6950 2175 6950
Wire Wire Line
	2300 6650 2300 6850
Wire Wire Line
	1875 6850 2300 6850
Wire Wire Line
	2175 7050 1875 7050
Wire Wire Line
	2175 7450 2175 7150
Wire Wire Line
	2175 7150 1875 7150
Wire Wire Line
	2175 7450 1625 7450
Wire Wire Line
	1375 7150 1075 7150
Wire Wire Line
	1075 7150 1075 7450
Wire Wire Line
	1075 7450 1625 7450
Connection ~ 1625 7450
Wire Wire Line
	1625 7525 1625 7450
Wire Wire Line
	1375 7050 1075 7050
Text Label 5500 5925 1    50   ~ 0
PWR1
Text Label 5600 5925 1    50   ~ 0
PWR2
Text Label 3750 3775 0    50   ~ 0
IR_LED_EN
Wire Wire Line
	9425 3225 9975 3225
Wire Wire Line
	9425 3700 9950 3700
Wire Wire Line
	4500 3775 3750 3775
Wire Wire Line
	5500 5925 5500 5225
Wire Wire Line
	5600 5225 5600 5925
Connection ~ 2000 3400
Wire Wire Line
	2000 3400 2400 3400
Wire Wire Line
	7300 2050 6850 2050
Connection ~ 6850 2050
Wire Wire Line
	4850 2050 5200 2050
Connection ~ 5200 2050
Wire Wire Line
	11125 1900 10850 1900
Connection ~ 10850 1900
$Sheet
S 8275 5300 600  1000
U 5C63BFE8
F0 "Sheet5C63BFE7" 50
F1 "senseBe_Tx.sch" 50
F2 "PWR1" I R 8875 5500 50 
F3 "PWR2" I R 8875 5700 50 
F4 "RED_EN" I R 8875 5900 50 
F5 "IR_LED_EN" I R 8875 6125 50 
$EndSheet
Text Label 9050 5500 0    50   ~ 0
PWR1
Text Label 9050 5700 0    50   ~ 0
PWR2
Text Label 9050 6125 0    50   ~ 0
IR_LED_EN
Text Label 3750 3875 0    50   ~ 0
REG_EN
Text Label 9050 5900 0    50   ~ 0
REG_EN
$Comp
L senseBe_rev1-rescue:LED_Dual_ACAC-senseBeRx_rev1-senseBeRx_rev2-rescue-senseBeRx_rev3-rescue-senseBe_rev1-rescue D3
U 1 1
P 4775 950
F 0 "D3" H 4775 1225 50  0000 C CNN
F 1 "APBD3224SURKCGKC" H 4750 700 50  0000 C CNN
F 2 "senseBe_rev1_fp:LED_APBD3224SURKCGKC-F01" H 4805 950 50  0001 C CNN
F 3 "~" H 4805 950 50  0001 C CNN
	1    4775 950 
	1    0    0    -1  
$EndComp
Wire Wire Line
	4475 1050 4325 1050
Connection ~ 4325 1050
Wire Wire Line
	4325 1050 4325 850 
Wire Wire Line
	4475 850  4325 850 
Connection ~ 4325 850 
Wire Wire Line
	4325 850  4325 700 
Wire Wire Line
	5075 1050 5100 1050
Wire Wire Line
	5100 1050 5100 1700
Connection ~ 5100 1700
Wire Wire Line
	5100 1700 5175 1700
Wire Wire Line
	5075 850  5150 850 
Wire Wire Line
	5150 850  5150 1500
Connection ~ 5150 1500
Wire Wire Line
	5150 1500 5175 1500
Wire Wire Line
	9050 5500 8875 5500
Wire Wire Line
	8875 5700 9050 5700
Wire Wire Line
	9050 5900 8875 5900
Wire Wire Line
	8875 6125 9050 6125
Wire Wire Line
	3750 3875 4500 3875
Text Label 3750 3975 0    60   ~ 0
LIGHT_SENSE_EN
Wire Wire Line
	3750 3975 4500 3975
$EndSCHEMATC
